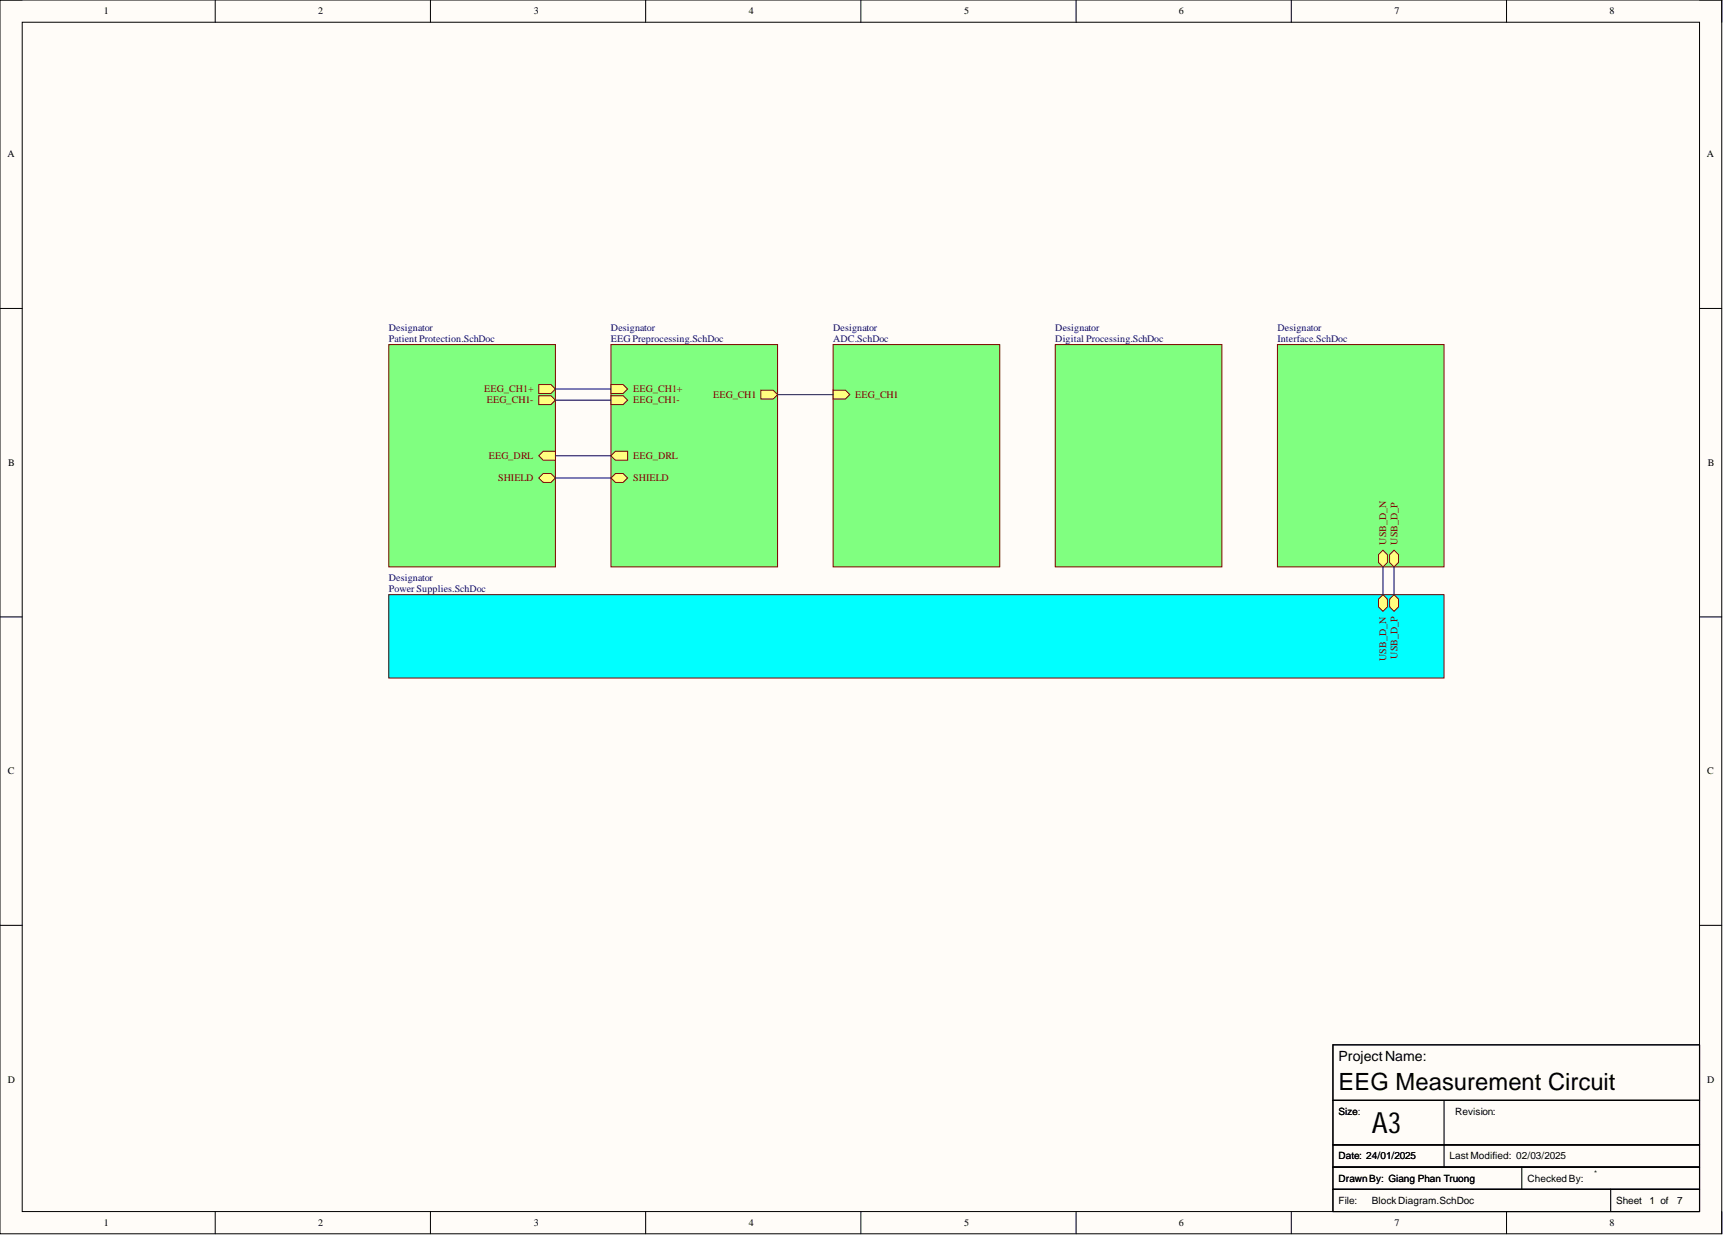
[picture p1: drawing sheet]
<svg xmlns="http://www.w3.org/2000/svg" width="393mm" height="282mm" viewBox="0 0 393 282" stroke-linecap="round" stroke-linejoin="round" font-family="sans-serif">
<path d="M0 0h393.1v281.6h-393.1z" fill-rule="evenodd" fill="#fffcf8"/>
<path d="M0 0h393.1v281.6h-393.1z" fill="none" stroke="#000" stroke-width=".23"/>
<path d="M5.1 5.1h382.9v271.4h-382.9z" fill-rule="evenodd" fill="#fffcf8"/>
<g fill="none" stroke="#000" stroke-width=".23">
<path d="M0 0h5.1M5.1 5.1h382.9v271.4h-382.9zM49.1 0v5.1M98.3 0v5.1M147.4 0v5.1M196.5 0v5.1M245.7 0v5.1M294.8 0v5.1M343.9 0v5.1M388 0h5.1v5.1M0 70.4h5.1M388 70.4h5.1"/>
<path d="M0 140.8h5.1M388 140.8h5.1M0 211.2h5.1M388 211.2h5.1M49.1 276.5v5.1M98.3 276.5v5.1M147.4 276.5v5.1M196.5 276.5v5.1M245.7 276.5v5.1M294.8 276.5v5.1M343.9 276.5v5.1M393.1 276.5v5.1"/>
</g>
<path d="M304.3 238.5h83.7v38h-83.7zM304.3 251.2h83.7M329.7 251.2v15.2M304.3 271.4h83.7M304.3 266.4h83.7M304.3 261.3h83.7M347.4 266.4v5M367.7 271.4v5.1" fill="none" stroke="#000" stroke-width=".25"/>
<path d="M88.8 135.7h240.9v19.1h-240.9z" fill-rule="evenodd" fill="#0ff"/>
<path d="M88.8 135.7h240.9v19.1h-240.9z" fill="none" stroke="#800000" stroke-width=".23"/>
<path d="M315.7 135.7l1 1v1.8l-1 1-1-1v-1.8z" fill-rule="evenodd" fill="#ffff80"/>
<path d="M315.7 135.7l1 1v1.8l-1 1-1-1v-1.8z" fill="none" stroke="#800000" stroke-width=".23"/>
<path d="M318.3 135.7l1 1v1.8l-1 1-1.1-1v-1.8z" fill-rule="evenodd" fill="#ffff80"/>
<path d="M318.3 135.7l1 1v1.8l-1 1-1.1-1v-1.8z" fill="none" stroke="#800000" stroke-width=".23"/>
<path d="M139.5 78.6h38v50.8h-38z" fill-rule="evenodd" fill="#80ff80"/>
<path d="M139.5 78.6h38v50.8h-38z" fill="none" stroke="#800000" stroke-width=".23"/>
<path d="M139.5 87.8h2.8l1 1-1 1h-2.8z" fill-rule="evenodd" fill="#ffff80"/>
<path d="M139.5 87.8h2.8l1 1-1 1h-2.8z" fill="none" stroke="#800000" stroke-width=".23"/>
<path d="M139.5 90.3h2.8l1 1-1 1h-2.8z" fill-rule="evenodd" fill="#ffff80"/>
<path d="M139.5 90.3h2.8l1 1-1 1h-2.8z" fill="none" stroke="#800000" stroke-width=".23"/>
<path d="M173.7 89h2.8l1 1.1-1 1h-2.8z" fill-rule="evenodd" fill="#ffff80"/>
<path d="M173.7 89h2.8l1 1.1-1 1h-2.8z" fill="none" stroke="#800000" stroke-width=".23"/>
<path d="M140.5 103h2.8v2h-2.8l-1-1z" fill-rule="evenodd" fill="#ffff80"/>
<path d="M140.5 103h2.8v2h-2.8l-1-1z" fill="none" stroke="#800000" stroke-width=".23"/>
<path d="M140.5 108.1h1.8l1 1-1 1h-1.8l-1-1z" fill-rule="evenodd" fill="#ffff80"/>
<path d="M140.5 108.1h1.8l1 1-1 1h-1.8l-1-1z" fill="none" stroke="#800000" stroke-width=".23"/>
<path d="M190.2 78.6h38v50.8h-38z" fill-rule="evenodd" fill="#80ff80"/>
<path d="M190.2 78.6h38v50.8h-38z" fill="none" stroke="#800000" stroke-width=".23"/>
<path d="M190.2 89h2.8l1 1.1-1 1h-2.8z" fill-rule="evenodd" fill="#ffff80"/>
<path d="M190.2 89h2.8l1 1.1-1 1h-2.8z" fill="none" stroke="#800000" stroke-width=".23"/>
<path d="M240.9 78.6h38v50.8h-38z" fill-rule="evenodd" fill="#80ff80"/>
<path d="M240.9 78.6h38v50.8h-38z" fill="none" stroke="#800000" stroke-width=".23"/>
<path d="M291.6 78.6h38.1v50.8h-38.1z" fill-rule="evenodd" fill="#80ff80"/>
<path d="M291.6 78.6h38.1v50.8h-38.1z" fill="none" stroke="#800000" stroke-width=".23"/>
<path d="M318.3 125.6l1 1v1.8l-1 1-1.1-1v-1.8z" fill-rule="evenodd" fill="#ffff80"/>
<path d="M318.3 125.6l1 1v1.8l-1 1-1.1-1v-1.8z" fill="none" stroke="#800000" stroke-width=".23"/>
<path d="M315.7 125.6l1 1v1.8l-1 1-1-1v-1.8z" fill-rule="evenodd" fill="#ffff80"/>
<path d="M315.7 125.6l1 1v1.8l-1 1-1-1v-1.8z" fill="none" stroke="#800000" stroke-width=".23"/>
<path d="M88.8 78.6h38v50.8h-38z" fill-rule="evenodd" fill="#80ff80"/>
<path d="M88.8 78.6h38v50.8h-38z" fill="none" stroke="#800000" stroke-width=".23"/>
<path d="M123 87.8h2.8l1 1-1 1h-2.8z" fill-rule="evenodd" fill="#ffff80"/>
<path d="M123 87.8h2.8l1 1-1 1h-2.8z" fill="none" stroke="#800000" stroke-width=".23"/>
<path d="M123 90.3h2.8l1 1-1 1h-2.8z" fill-rule="evenodd" fill="#ffff80"/>
<path d="M123 90.3h2.8l1 1-1 1h-2.8z" fill="none" stroke="#800000" stroke-width=".23"/>
<path d="M124 103h2.8v2h-2.8l-1-1z" fill-rule="evenodd" fill="#ffff80"/>
<path d="M124 103h2.8v2h-2.8l-1-1z" fill="none" stroke="#800000" stroke-width=".23"/>
<path d="M124 108.1h1.8l1 1-1 1h-1.8l-1-1z" fill-rule="evenodd" fill="#ffff80"/>
<path d="M124 108.1h1.8l1 1-1 1h-1.8l-1-1z" fill="none" stroke="#800000" stroke-width=".23"/>
<path d="M126.8 88.8h12.7M126.8 91.3h12.7M177.5 90.1h12.7M126.8 104h12.7M126.8 109.1h12.7M315.7 129.4v6.3M318.3 129.4v6.3" fill="none" stroke="#000080" stroke-width=".25"/>
<text font-size="6.7" x="313.2" y="258.6">A3</text>
<text font-size="5.4" x="305.6" y="248.7">EEG Measurement Circuit</text>
<text font-size="3.2" x="305.6" y="242.1">Project Name:</text>
<g font-size="2.3">
<text x="23.7" y="3.3">1</text>
<text x="72.6" y="3.3">2</text>
<text x="121.9" y="3.3">3</text>
<text x="170.9" y="3.3">4</text>
<text x="220.1" y="3.3">5</text>
<text x="269.1" y="3.3">6</text>
<text x="318.3" y="3.3">7</text>
<text x="367.4" y="3.3">8</text>
<text x="1.7" y="35.9">A</text>
<text x="389.7" y="35.9">A</text>
<text x="1.9" y="106.4">B</text>
<text x="389.8" y="106.4">B</text>
<text x="1.8" y="176.7">C</text>
<text x="389.8" y="176.7">C</text>
<text x="1.8" y="247.2">D</text>
<text x="389.8" y="247.2">D</text>
<text x="305.6" y="254.5">Size:</text>
<text x="305.6" y="254.5">Size</text>
<text x="332.2" y="254.5">Revision:</text>
<text x="305.6" y="269.7">DrawnBy: Giang Phan Truong</text>
<text x="305.6" y="264.6">Date: 24/01/2025</text>
<text x="330.9" y="264.6">LastModified: 02/03/2025</text>
<text x="348.7" y="269.7">Checked By:</text>
<text x="305.6" y="274.7">File:</text>
<text x="313.2" y="274.7">BlockDiagram.SchDoc</text>
<text x="369" y="274.7">Sheet</text>
<text x="376.6" y="274.7">1 of</text>
<text x="382.9" y="274.7">7</text>
<text x="23.7" y="279.8">1</text>
<text x="72.6" y="279.8">2</text>
<text x="121.9" y="279.8">3</text>
<text x="170.9" y="279.8">4</text>
<text x="220.1" y="279.8">5</text>
<text x="269.1" y="279.8">6</text>
<text x="318.3" y="279.8">7</text>
<text x="367.4" y="279.8">8</text>
</g>
<g font-size="2.3" fill="#000080">
<text x="88.8" y="75.6">Designator</text>
<text x="139.5" y="75.6">Designator</text>
<text x="190.2" y="75.6">Designator</text>
<text x="240.9" y="75.6">Designator</text>
<text x="291.6" y="75.6">Designator</text>
<text x="88.8" y="78.1">Patient Protection.SchDoc</text>
<text x="139.5" y="78.1">EEGPreprocessing.SchDoc</text>
<text x="190.2" y="78.1">ADC.SchDoc</text>
<text x="240.9" y="78.1">Digital Processing.SchDoc</text>
<text x="291.6" y="78.1">Interface.SchDoc</text>
<text x="103" y="109.8">EEGPreproSHIELD</text>
<text x="114.1" y="109.8">cessing[2D]</text>
<text x="88.8" y="132.7">Designator</text>
<text x="88.8" y="135.2">Power Supplies.SchDoc</text>
</g>
<g font-size="2.3" fill="#800000">
<text x="110.6" y="89.6">EEG_CH1+</text>
<text x="144.5" y="89.6">EEG_CH1+</text>
<text x="111.2" y="92.1">EEG_CH1-</text>
<text x="144.5" y="92.1">EEG_CH1-</text>
<text x="162.8" y="90.8">EEG_CH1</text>
<text x="195.3" y="90.8">EEG_CH1</text>
<text x="111.6" y="104.8">EEG_DRL</text>
<text x="144.5" y="104.8">EEG_DRL</text>
<text x="144.5" y="109.8">SHIELD</text>
<text x="316.5" y="124.3" transform="rotate(-90 316.5 124.3)">USB_D_N</text>
<text x="319" y="124.3" transform="rotate(-90 319 124.3)">USB_D_P</text>
<text x="316.5" y="150.9" transform="rotate(-90 316.5 150.9)">USB_D_N</text>
<text x="319" y="150.4" transform="rotate(-90 319 150.4)">USB_D_P</text>
</g>
<text font-size="1.8" x="363.9" y="268.5">*</text>
</svg>
